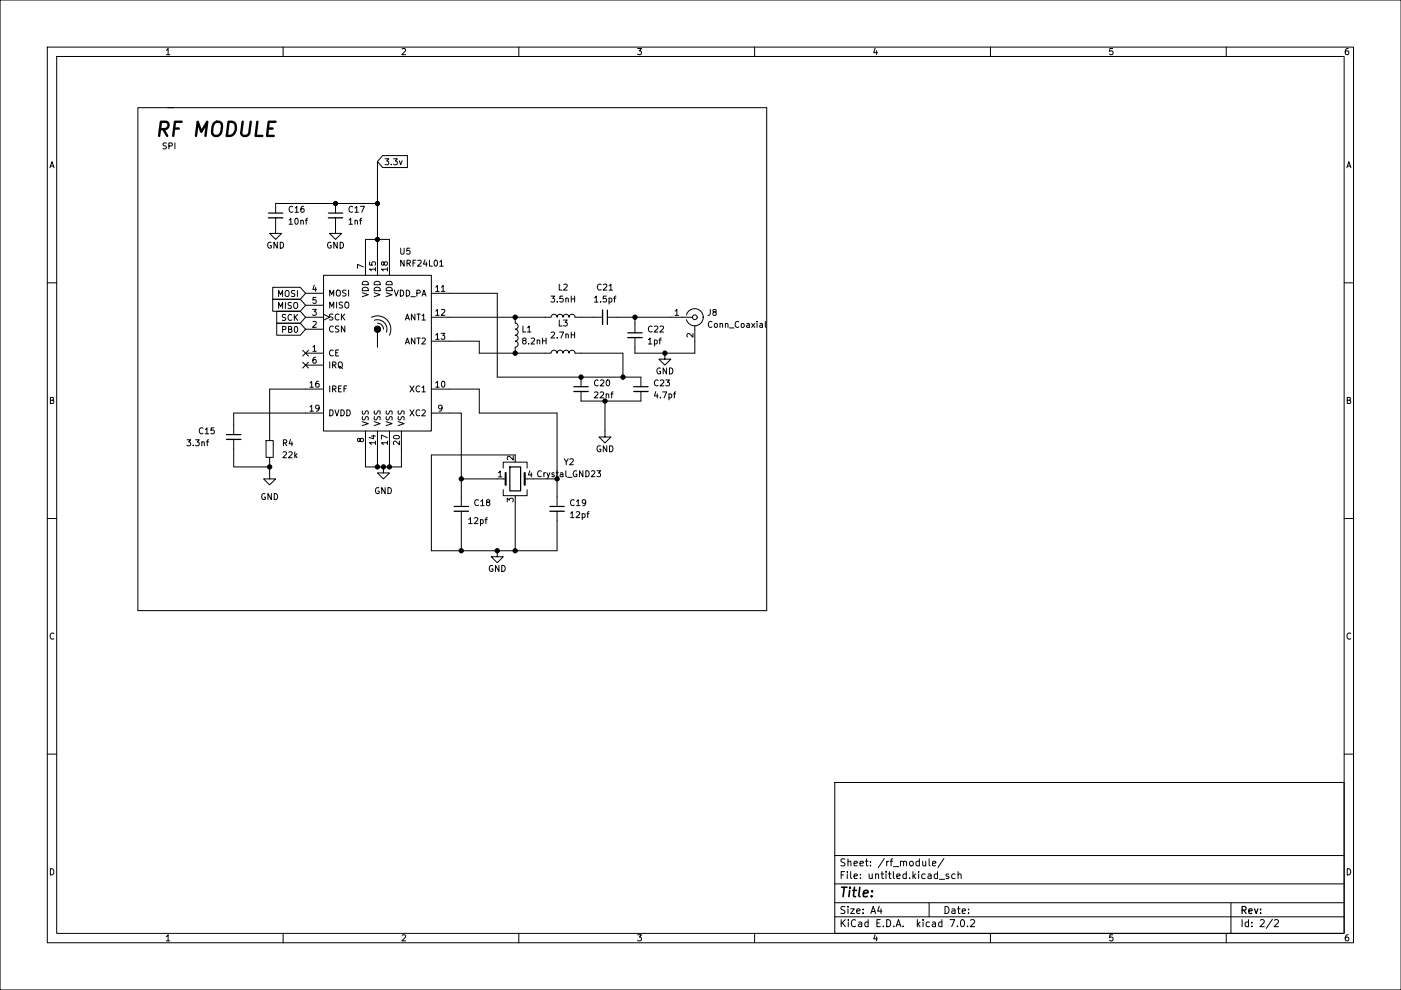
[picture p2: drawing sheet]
(kicad_sch (version 20230121) (generator eeschema)

 (paper "A4")

 (lib_symbols
  (symbol "Connector:Conn_Coaxial" (pin_names (offset 1.016) hide) (in_bom yes) (on_board yes)
   (property "Reference" "J" (at 0.254 3.048 0) (effects (font (size 1.27 1.27))))
   (property "Value" "Conn_Coaxial" (at 2.921 0 90) (effects (font (size 1.27 1.27))))
   (property "Footprint" "" (at 0 0 0) (effects (font (size 1.27 1.27)) hide))
   (property "Datasheet" " ~" (at 0 0 0) (effects (font (size 1.27 1.27)) hide))
   (symbol "Conn_Coaxial_0_1"
    (arc (start -1.778 -0.508) (mid 0.2311 -1.8066) (end 1.778 0) (stroke (width 0.254) (type default)) (fill (type none)))
    (polyline (pts (xy -2.54 0) (xy -0.508 0)) (stroke (width 0) (type default)) (fill (type none)))
    (polyline (pts (xy 0 -2.54) (xy 0 -1.778)) (stroke (width 0) (type default)) (fill (type none)))
    (circle (center 0 0) (radius 0.508) (stroke (width 0.2032) (type default)) (fill (type none)))
    (arc (start 1.778 0) (mid 0.2099 1.8101) (end -1.778 0.508) (stroke (width 0.254) (type default)) (fill (type none))))
   (symbol "Conn_Coaxial_1_1"
    (pin passive line (at -5.08 0 0) (length 2.54) (name "In" (effects (font (size 1.27 1.27)))) (number "1" (effects (font (size 1.27 1.27)))))
    (pin passive line (at 0 -5.08 90) (length 2.54) (name "Ext" (effects (font (size 1.27 1.27)))) (number "2" (effects (font (size 1.27 1.27)))))))
  (symbol "Device:C_Small" (pin_numbers hide) (pin_names (offset 0.254) hide) (in_bom yes) (on_board yes)
   (property "Reference" "C" (at 0.254 1.778 0) (effects (font (size 1.27 1.27)) (justify left)))
   (property "Value" "C_Small" (at 0.254 -2.032 0) (effects (font (size 1.27 1.27)) (justify left)))
   (property "Footprint" "" (at 0 0 0) (effects (font (size 1.27 1.27)) hide))
   (property "Datasheet" "~" (at 0 0 0) (effects (font (size 1.27 1.27)) hide))
   (symbol "C_Small_0_1"
    (polyline (pts (xy -1.524 -0.508) (xy 1.524 -0.508)) (stroke (width 0.3302) (type default)) (fill (type none)))
    (polyline (pts (xy -1.524 0.508) (xy 1.524 0.508)) (stroke (width 0.3048) (type default)) (fill (type none))))
   (symbol "C_Small_1_1"
    (pin passive line (at 0 2.54 270) (length 2.032) (name "~" (effects (font (size 1.27 1.27)))) (number "1" (effects (font (size 1.27 1.27)))))
    (pin passive line (at 0 -2.54 90) (length 2.032) (name "~" (effects (font (size 1.27 1.27)))) (number "2" (effects (font (size 1.27 1.27)))))))
  (symbol "Device:Crystal_GND23" (pin_names (offset 1.016) hide) (in_bom yes) (on_board yes)
   (property "Reference" "Y" (at 3.175 5.08 0) (effects (font (size 1.27 1.27)) (justify left)))
   (property "Value" "Crystal_GND23" (at 3.175 3.175 0) (effects (font (size 1.27 1.27)) (justify left)))
   (property "Footprint" "" (at 0 0 0) (effects (font (size 1.27 1.27)) hide))
   (property "Datasheet" "~" (at 0 0 0) (effects (font (size 1.27 1.27)) hide))
   (symbol "Crystal_GND23_0_1"
    (rectangle (start -1.143 2.54) (end 1.143 -2.54) (stroke (width 0.3048) (type default)) (fill (type none)))
    (polyline (pts (xy -2.54 0) (xy -2.032 0)) (stroke (width 0) (type default)) (fill (type none)))
    (polyline (pts (xy -2.032 -1.27) (xy -2.032 1.27)) (stroke (width 0.508) (type default)) (fill (type none)))
    (polyline (pts (xy 0 -3.81) (xy 0 -3.556)) (stroke (width 0) (type default)) (fill (type none)))
    (polyline (pts (xy 0 3.556) (xy 0 3.81)) (stroke (width 0) (type default)) (fill (type none)))
    (polyline (pts (xy 2.032 -1.27) (xy 2.032 1.27)) (stroke (width 0.508) (type default)) (fill (type none)))
    (polyline (pts (xy 2.032 0) (xy 2.54 0)) (stroke (width 0) (type default)) (fill (type none)))
    (polyline (pts (xy -2.54 -2.286) (xy -2.54 -3.556) (xy 2.54 -3.556) (xy 2.54 -2.286)) (stroke (width 0) (type default)) (fill (type none)))
    (polyline (pts (xy -2.54 2.286) (xy -2.54 3.556) (xy 2.54 3.556) (xy 2.54 2.286)) (stroke (width 0) (type default)) (fill (type none))))
   (symbol "Crystal_GND23_1_1"
    (pin passive line (at -3.81 0 0) (length 1.27) (name "1" (effects (font (size 1.27 1.27)))) (number "1" (effects (font (size 1.27 1.27)))))
    (pin passive line (at 0 5.08 270) (length 1.27) (name "2" (effects (font (size 1.27 1.27)))) (number "2" (effects (font (size 1.27 1.27)))))
    (pin passive line (at 0 -5.08 90) (length 1.27) (name "3" (effects (font (size 1.27 1.27)))) (number "3" (effects (font (size 1.27 1.27)))))
    (pin passive line (at 3.81 0 180) (length 1.27) (name "4" (effects (font (size 1.27 1.27)))) (number "4" (effects (font (size 1.27 1.27)))))))
  (symbol "Device:L" (pin_numbers hide) (pin_names (offset 1.016) hide) (in_bom yes) (on_board yes)
   (property "Reference" "L" (at -1.27 0 90) (effects (font (size 1.27 1.27))))
   (property "Value" "L" (at 1.905 0 90) (effects (font (size 1.27 1.27))))
   (property "Footprint" "" (at 0 0 0) (effects (font (size 1.27 1.27)) hide))
   (property "Datasheet" "~" (at 0 0 0) (effects (font (size 1.27 1.27)) hide))
   (symbol "L_0_1"
    (arc (start 0 -2.54) (mid 0.6323 -1.905) (end 0 -1.27) (stroke (width 0) (type default)) (fill (type none)))
    (arc (start 0 -1.27) (mid 0.6323 -0.635) (end 0 0) (stroke (width 0) (type default)) (fill (type none)))
    (arc (start 0 0) (mid 0.6323 0.635) (end 0 1.27) (stroke (width 0) (type default)) (fill (type none)))
    (arc (start 0 1.27) (mid 0.6323 1.905) (end 0 2.54) (stroke (width 0) (type default)) (fill (type none))))
   (symbol "L_1_1"
    (pin passive line (at 0 3.81 270) (length 1.27) (name "1" (effects (font (size 1.27 1.27)))) (number "1" (effects (font (size 1.27 1.27)))))
    (pin passive line (at 0 -3.81 90) (length 1.27) (name "2" (effects (font (size 1.27 1.27)))) (number "2" (effects (font (size 1.27 1.27)))))))
  (symbol "Device:R_Small" (pin_numbers hide) (pin_names (offset 0.254) hide) (in_bom yes) (on_board yes)
   (property "Reference" "R" (at 0.762 0.508 0) (effects (font (size 1.27 1.27)) (justify left)))
   (property "Value" "R_Small" (at 0.762 -1.016 0) (effects (font (size 1.27 1.27)) (justify left)))
   (property "Footprint" "" (at 0 0 0) (effects (font (size 1.27 1.27)) hide))
   (property "Datasheet" "~" (at 0 0 0) (effects (font (size 1.27 1.27)) hide))
   (symbol "R_Small_0_1"
    (rectangle (start -0.762 1.778) (end 0.762 -1.778) (stroke (width 0.2032) (type default)) (fill (type none))))
   (symbol "R_Small_1_1"
    (pin passive line (at 0 2.54 270) (length 0.762) (name "~" (effects (font (size 1.27 1.27)))) (number "1" (effects (font (size 1.27 1.27)))))
    (pin passive line (at 0 -2.54 90) (length 0.762) (name "~" (effects (font (size 1.27 1.27)))) (number "2" (effects (font (size 1.27 1.27)))))))
  (symbol "RF:NRF24L01" (pin_names (offset 1.016)) (in_bom yes) (on_board yes)
   (property "Reference" "U" (at -11.43 17.78 0) (effects (font (size 1.27 1.27)) (justify left)))
   (property "Value" "NRF24L01" (at 5.08 17.78 0) (effects (font (size 1.27 1.27)) (justify left)))
   (property "Footprint" "Package_DFN_QFN:QFN-20-1EP_4x4mm_P0.5mm_EP2.5x2.5mm" (at 5.08 20.32 0) (effects (font (size 1.27 1.27) italic) (justify left) hide))
   (property "Datasheet" "http://www.nordicsemi.com/eng/content/download/2730/34105/file/nRF24L01_Product_Specification_v2_0.pdf" (at 0 2.54 0) (effects (font (size 1.27 1.27)) hide))
   (symbol "NRF24L01_0_1"
    (rectangle (start -11.43 16.51) (end 11.43 -16.51) (stroke (width 0.254) (type default)) (fill (type background)))
    (polyline (pts (xy 0 4.445) (xy 0 1.27)) (stroke (width 0.254) (type default)) (fill (type none)))
    (circle (center 0 5.08) (radius 0.635) (stroke (width 0.254) (type default)) (fill (type outline)))
    (arc (start 1.27 5.08) (mid 0.9071 5.9946) (end 0 6.35) (stroke (width 0.254) (type default)) (fill (type none)))
    (arc (start 1.905 4.445) (mid 1.4313 6.5254) (end -0.635 6.985) (stroke (width 0.254) (type default)) (fill (type none)))
    (arc (start 2.54 3.81) (mid 2.008 7.088) (end -1.27 7.62) (stroke (width 0.254) (type default)) (fill (type none)))
    (rectangle (start 11.43 -13.97) (end 11.43 -13.97) (stroke (width 0) (type default)) (fill (type none))))
   (symbol "NRF24L01_1_1"
    (pin input line (at -15.24 0 0) (length 3.81) (name "CE" (effects (font (size 1.27 1.27)))) (number "1" (effects (font (size 1.27 1.27)))))
    (pin passive line (at 15.24 -7.62 180) (length 3.81) (name "XC1" (effects (font (size 1.27 1.27)))) (number "10" (effects (font (size 1.27 1.27)))))
    (pin power_out line (at 15.24 12.7 180) (length 3.81) (name "VDD_PA" (effects (font (size 1.27 1.27)))) (number "11" (effects (font (size 1.27 1.27)))))
    (pin passive line (at 15.24 7.62 180) (length 3.81) (name "ANT1" (effects (font (size 1.27 1.27)))) (number "12" (effects (font (size 1.27 1.27)))))
    (pin passive line (at 15.24 2.54 180) (length 3.81) (name "ANT2" (effects (font (size 1.27 1.27)))) (number "13" (effects (font (size 1.27 1.27)))))
    (pin power_in line (at 0 -20.32 90) (length 3.81) (name "VSS" (effects (font (size 1.27 1.27)))) (number "14" (effects (font (size 1.27 1.27)))))
    (pin power_in line (at 0 20.32 270) (length 3.81) (name "VDD" (effects (font (size 1.27 1.27)))) (number "15" (effects (font (size 1.27 1.27)))))
    (pin passive line (at -15.24 -7.62 0) (length 3.81) (name "IREF" (effects (font (size 1.27 1.27)))) (number "16" (effects (font (size 1.27 1.27)))))
    (pin power_in line (at 2.54 -20.32 90) (length 3.81) (name "VSS" (effects (font (size 1.27 1.27)))) (number "17" (effects (font (size 1.27 1.27)))))
    (pin power_in line (at 2.54 20.32 270) (length 3.81) (name "VDD" (effects (font (size 1.27 1.27)))) (number "18" (effects (font (size 1.27 1.27)))))
    (pin power_out line (at -15.24 -12.7 0) (length 3.81) (name "DVDD" (effects (font (size 1.27 1.27)))) (number "19" (effects (font (size 1.27 1.27)))))
    (pin input line (at -15.24 5.08 0) (length 3.81) (name "CSN" (effects (font (size 1.27 1.27)))) (number "2" (effects (font (size 1.27 1.27)))))
    (pin power_in line (at 5.08 -20.32 90) (length 3.81) (name "VSS" (effects (font (size 1.27 1.27)))) (number "20" (effects (font (size 1.27 1.27)))))
    (pin input clock (at -15.24 7.62 0) (length 3.81) (name "SCK" (effects (font (size 1.27 1.27)))) (number "3" (effects (font (size 1.27 1.27)))))
    (pin input line (at -15.24 12.7 0) (length 3.81) (name "MOSI" (effects (font (size 1.27 1.27)))) (number "4" (effects (font (size 1.27 1.27)))))
    (pin output line (at -15.24 10.16 0) (length 3.81) (name "MISO" (effects (font (size 1.27 1.27)))) (number "5" (effects (font (size 1.27 1.27)))))
    (pin output line (at -15.24 -2.54 0) (length 3.81) (name "IRQ" (effects (font (size 1.27 1.27)))) (number "6" (effects (font (size 1.27 1.27)))))
    (pin power_in line (at -2.54 20.32 270) (length 3.81) (name "VDD" (effects (font (size 1.27 1.27)))) (number "7" (effects (font (size 1.27 1.27)))))
    (pin power_in line (at -2.54 -20.32 90) (length 3.81) (name "VSS" (effects (font (size 1.27 1.27)))) (number "8" (effects (font (size 1.27 1.27)))))
    (pin passive line (at 15.24 -12.7 180) (length 3.81) (name "XC2" (effects (font (size 1.27 1.27)))) (number "9" (effects (font (size 1.27 1.27)))))))
  (symbol "power:GND" (power) (pin_names (offset 0)) (in_bom yes) (on_board yes)
   (property "Reference" "#PWR" (at 0 -6.35 0) (effects (font (size 1.27 1.27)) hide))
   (property "Value" "GND" (at 0 -3.81 0) (effects (font (size 1.27 1.27))))
   (property "Footprint" "" (at 0 0 0) (effects (font (size 1.27 1.27)) hide))
   (property "Datasheet" "" (at 0 0 0) (effects (font (size 1.27 1.27)) hide))
   (symbol "GND_0_1"
    (polyline (pts (xy 0 0) (xy 0 -1.27) (xy 1.27 -1.27) (xy 0 -2.54) (xy -1.27 -1.27) (xy 0 -1.27)) (stroke (width 0) (type default)) (fill (type none))))
   (symbol "GND_1_1"
    (pin power_in line (at 0 0 270) (length 0) hide (name "GND" (effects (font (size 1.27 1.27)))) (number "1" (effects (font (size 1.27 1.27))))))))

 (junction (at 80.01 50.8) (diameter 0) (color 0 0 0 0))
 (junction (at 81.28 99.06) (diameter 0) (color 0 0 0 0))
 (junction (at 123.19 80.01) (diameter 0) (color 0 0 0 0))
 (junction (at 57.15 99.06) (diameter 0) (color 0 0 0 0))
 (junction (at 132.08 80.01) (diameter 0) (color 0 0 0 0))
 (junction (at 109.22 74.93) (diameter 0) (color 0 0 0 0))
 (junction (at 71.12 43.18) (diameter 0) (color 0 0 0 0))
 (junction (at 109.22 67.31) (diameter 0) (color 0 0 0 0))
 (junction (at 80.01 99.06) (diameter 0) (color 0 0 0 0))
 (junction (at 140.97 74.93) (diameter 0) (color 0 0 0 0))
 (junction (at 134.62 67.31) (diameter 0) (color 0 0 0 0))
 (junction (at 97.79 101.6) (diameter 0) (color 0 0 0 0))
 (junction (at 80.01 43.18) (diameter 0) (color 0 0 0 0))
 (junction (at 109.22 116.84) (diameter 0) (color 0 0 0 0))
 (junction (at 118.11 101.6) (diameter 0) (color 0 0 0 0))
 (junction (at 97.79 116.84) (diameter 0) (color 0 0 0 0))
 (junction (at 105.41 116.84) (diameter 0) (color 0 0 0 0))
 (junction (at 82.55 99.06) (diameter 0) (color 0 0 0 0))
 (junction (at 128.27 85.09) (diameter 0) (color 0 0 0 0))

 (no_connect (at 64.77 74.93))
 (no_connect (at 64.77 77.47))

 (wire (pts (xy 134.62 67.31) (xy 142.24 67.31)) (stroke (width 0) (type default)))
 (wire (pts (xy 77.47 54.61) (xy 77.47 50.8)) (stroke (width 0) (type default)))
 (wire (pts (xy 109.22 96.52) (xy 91.44 96.52)) (stroke (width 0) (type default)))
 (wire (pts (xy 130.81 67.31) (xy 134.62 67.31)) (stroke (width 0) (type default)))
 (wire (pts (xy 134.62 74.93) (xy 140.97 74.93)) (stroke (width 0) (type default)))
 (wire (pts (xy 91.44 116.84) (xy 97.79 116.84)) (stroke (width 0) (type default)))
 (wire (pts (xy 118.11 101.6) (xy 118.11 87.63)) (stroke (width 0) (type default)))
 (wire (pts (xy 101.6 72.39) (xy 101.6 74.93)) (stroke (width 0) (type default)))
 (wire (pts (xy 128.27 85.09) (xy 135.89 85.09)) (stroke (width 0) (type default)))
 (wire (pts (xy 82.55 95.25) (xy 82.55 99.06)) (stroke (width 0) (type default)))
 (wire (pts (xy 80.01 50.8) (xy 80.01 54.61)) (stroke (width 0) (type default)))
 (wire (pts (xy 128.27 91.44) (xy 128.27 85.09)) (stroke (width 0) (type default)))
 (wire (pts (xy 95.25 67.31) (xy 109.22 67.31)) (stroke (width 0) (type default)))
 (wire (pts (xy 64.77 82.55) (xy 57.15 82.55)) (stroke (width 0) (type default)))
 (wire (pts (xy 97.79 116.84) (xy 105.41 116.84)) (stroke (width 0) (type default)))
 (wire (pts (xy 97.79 110.49) (xy 97.79 116.84)) (stroke (width 0) (type default)))
 (wire (pts (xy 134.62 73.66) (xy 134.62 74.93)) (stroke (width 0) (type default)))
 (polyline (pts (xy 162.56 129.54) (xy 29.21 129.54)) (stroke (width 0) (type default)))

 (wire (pts (xy 140.97 74.93) (xy 147.32 74.93)) (stroke (width 0) (type default)))
 (wire (pts (xy 80.01 34.29) (xy 80.01 43.18)) (stroke (width 0) (type default)))
 (wire (pts (xy 82.55 54.61) (xy 82.55 50.8)) (stroke (width 0) (type default)))
 (wire (pts (xy 97.79 101.6) (xy 97.79 105.41)) (stroke (width 0) (type default)))
 (wire (pts (xy 123.19 80.01) (xy 132.08 80.01)) (stroke (width 0) (type default)))
 (wire (pts (xy 109.22 74.93) (xy 115.57 74.93)) (stroke (width 0) (type default)))
 (wire (pts (xy 57.15 97.79) (xy 57.15 99.06)) (stroke (width 0) (type default)))
 (polyline (pts (xy 162.56 22.86) (xy 162.56 129.54)) (stroke (width 0) (type default)))

 (wire (pts (xy 132.08 74.93) (xy 132.08 80.01)) (stroke (width 0) (type default)))
 (wire (pts (xy 118.11 101.6) (xy 118.11 105.41)) (stroke (width 0) (type default)))
 (wire (pts (xy 57.15 82.55) (xy 57.15 92.71)) (stroke (width 0) (type default)))
 (wire (pts (xy 80.01 95.25) (xy 80.01 99.06)) (stroke (width 0) (type default)))
 (wire (pts (xy 123.19 74.93) (xy 132.08 74.93)) (stroke (width 0) (type default)))
 (wire (pts (xy 77.47 99.06) (xy 80.01 99.06)) (stroke (width 0) (type default)))
 (wire (pts (xy 95.25 62.23) (xy 105.41 62.23)) (stroke (width 0) (type default)))
 (polyline (pts (xy 29.21 129.54) (xy 29.21 22.86)) (stroke (width 0) (type default)))

 (wire (pts (xy 123.19 85.09) (xy 128.27 85.09)) (stroke (width 0) (type default)))
 (wire (pts (xy 57.15 99.06) (xy 57.15 100.33)) (stroke (width 0) (type default)))
 (wire (pts (xy 113.03 101.6) (xy 118.11 101.6)) (stroke (width 0) (type default)))
 (wire (pts (xy 95.25 72.39) (xy 101.6 72.39)) (stroke (width 0) (type default)))
 (wire (pts (xy 118.11 87.63) (xy 101.6 87.63)) (stroke (width 0) (type default)))
 (wire (pts (xy 82.55 99.06) (xy 85.09 99.06)) (stroke (width 0) (type default)))
 (wire (pts (xy 49.53 99.06) (xy 57.15 99.06)) (stroke (width 0) (type default)))
 (polyline (pts (xy 35.56 22.86) (xy 162.56 22.86)) (stroke (width 0) (type default)))

 (wire (pts (xy 80.01 43.18) (xy 80.01 50.8)) (stroke (width 0) (type default)))
 (wire (pts (xy 80.01 50.8) (xy 82.55 50.8)) (stroke (width 0) (type default)))
 (wire (pts (xy 101.6 87.63) (xy 101.6 82.55)) (stroke (width 0) (type default)))
 (wire (pts (xy 80.01 99.06) (xy 81.28 99.06)) (stroke (width 0) (type default)))
 (wire (pts (xy 77.47 95.25) (xy 77.47 99.06)) (stroke (width 0) (type default)))
 (wire (pts (xy 134.62 67.31) (xy 134.62 68.58)) (stroke (width 0) (type default)))
 (wire (pts (xy 105.41 80.01) (xy 123.19 80.01)) (stroke (width 0) (type default)))
 (wire (pts (xy 101.6 74.93) (xy 109.22 74.93)) (stroke (width 0) (type default)))
 (wire (pts (xy 49.53 87.63) (xy 49.53 90.17)) (stroke (width 0) (type default)))
 (wire (pts (xy 80.01 43.18) (xy 71.12 43.18)) (stroke (width 0) (type default)))
 (wire (pts (xy 118.11 110.49) (xy 118.11 116.84)) (stroke (width 0) (type default)))
 (wire (pts (xy 109.22 116.84) (xy 118.11 116.84)) (stroke (width 0) (type default)))
 (wire (pts (xy 49.53 95.25) (xy 49.53 99.06)) (stroke (width 0) (type default)))
 (wire (pts (xy 97.79 101.6) (xy 97.79 87.63)) (stroke (width 0) (type default)))
 (wire (pts (xy 105.41 62.23) (xy 105.41 80.01)) (stroke (width 0) (type default)))
 (wire (pts (xy 109.22 67.31) (xy 115.57 67.31)) (stroke (width 0) (type default)))
 (wire (pts (xy 101.6 82.55) (xy 95.25 82.55)) (stroke (width 0) (type default)))
 (wire (pts (xy 97.79 87.63) (xy 95.25 87.63)) (stroke (width 0) (type default)))
 (wire (pts (xy 105.41 116.84) (xy 109.22 116.84)) (stroke (width 0) (type default)))
 (wire (pts (xy 85.09 95.25) (xy 85.09 99.06)) (stroke (width 0) (type default)))
 (wire (pts (xy 91.44 96.52) (xy 91.44 116.84)) (stroke (width 0) (type default)))
 (wire (pts (xy 105.41 101.6) (xy 97.79 101.6)) (stroke (width 0) (type default)))
 (wire (pts (xy 71.12 43.18) (xy 58.42 43.18)) (stroke (width 0) (type default)))
 (wire (pts (xy 147.32 72.39) (xy 147.32 74.93)) (stroke (width 0) (type default)))
 (polyline (pts (xy 29.21 22.86) (xy 36.83 22.86)) (stroke (width 0) (type default)))

 (wire (pts (xy 123.19 67.31) (xy 125.73 67.31)) (stroke (width 0) (type default)))
 (wire (pts (xy 132.08 80.01) (xy 135.89 80.01)) (stroke (width 0) (type default)))
 (wire (pts (xy 77.47 50.8) (xy 80.01 50.8)) (stroke (width 0) (type default)))
 (wire (pts (xy 81.28 99.06) (xy 82.55 99.06)) (stroke (width 0) (type default)))
 (wire (pts (xy 109.22 106.68) (xy 109.22 116.84)) (stroke (width 0) (type default)))
 (wire (pts (xy 64.77 87.63) (xy 49.53 87.63)) (stroke (width 0) (type default)))

 (text "SPI\n" (at 34.29 31.75 0) (effects (font (size 1.27 1.27)) (justify left bottom)))
 (text "RF MODULE" (at 33.02 29.21 0) (effects (font (size 3 3) (thickness 0.6) bold italic) (justify left bottom)))

 (global_label "SCK" (shape input) (at 64.77 67.31 180) (fields_autoplaced) (effects (font (size 1.27 1.27)) (justify right))
  (property "Intersheetrefs" "${INTERSHEET_REFS}" (at 58.6074 67.3894 0) (effects (font (size 1.27 1.27)) (justify right) hide)))
 (global_label "PB0" (shape input) (at 64.77 69.85 180) (fields_autoplaced) (effects (font (size 1.27 1.27)) (justify right))
  (property "Intersheetrefs" "${INTERSHEET_REFS}" (at 58.6074 69.7706 0) (effects (font (size 1.27 1.27)) (justify right) hide)))
 (global_label "MISO" (shape input) (at 64.77 64.77 180) (fields_autoplaced) (effects (font (size 1.27 1.27)) (justify right))
  (property "Intersheetrefs" "${INTERSHEET_REFS}" (at 57.7607 64.8494 0) (effects (font (size 1.27 1.27)) (justify right) hide)))
 (global_label "3.3v" (shape input) (at 80.01 34.29 0) (fields_autoplaced) (effects (font (size 1.27 1.27)) (justify left))
  (property "Intersheetrefs" "${INTERSHEET_REFS}" (at 86.4145 34.2106 0) (effects (font (size 1.27 1.27)) (justify left) hide)))
 (global_label "MOSI" (shape input) (at 64.77 62.23 180) (fields_autoplaced) (effects (font (size 1.27 1.27)) (justify right))
  (property "Intersheetrefs" "${INTERSHEET_REFS}" (at 57.7607 62.3094 0) (effects (font (size 1.27 1.27)) (justify right) hide)))

 (symbol (lib_id "power:GND") (at 128.27 91.44 0) (unit 1) (in_bom yes) (on_board yes) (dnp no)
  (property "Reference" "#PWR0125" (at 128.27 97.79 0) (effects (font (size 1.27 1.27)) hide))
  (property "Value" "GND" (at 128.27 95.25 0) (effects (font (size 1.27 1.27))))
  (property "Footprint" "" (at 128.27 91.44 0) (effects (font (size 1.27 1.27)) hide))
  (property "Datasheet" "" (at 128.27 91.44 0) (effects (font (size 1.27 1.27)) hide)) (pin "1"))

 (symbol (lib_id "Device:C_Small") (at 58.42 45.72 0) (unit 1) (in_bom yes) (on_board yes) (dnp no) (fields_autoplaced)
  (property "Reference" "C16" (at 60.96 44.4562 0) (effects (font (size 1.27 1.27)) (justify left)))
  (property "Value" "10nf" (at 60.96 46.9962 0) (effects (font (size 1.27 1.27)) (justify left)))
  (property "Footprint" "Capacitor_SMD:C_0603_1608Metric_Pad1.08x0.95mm_HandSolder" (at 58.42 45.72 0) (effects (font (size 1.27 1.27)) hide))
  (property "Datasheet" "~" (at 58.42 45.72 0) (effects (font (size 1.27 1.27)) hide)) (pin "1") (pin "2"))

 (symbol (lib_id "Device:L") (at 109.22 71.12 0) (unit 1) (in_bom yes) (on_board yes) (dnp no) (fields_autoplaced)
  (property "Reference" "L1" (at 110.49 69.8499 0) (effects (font (size 1.27 1.27)) (justify left)))
  (property "Value" "8.2nH" (at 110.49 72.3899 0) (effects (font (size 1.27 1.27)) (justify left)))
  (property "Footprint" "Inductor_SMD:L_0805_2012Metric_Pad1.15x1.40mm_HandSolder" (at 109.22 71.12 0) (effects (font (size 1.27 1.27)) hide))
  (property "Datasheet" "~" (at 109.22 71.12 0) (effects (font (size 1.27 1.27)) hide)) (pin "1") (pin "2"))

 (symbol (lib_id "Device:C_Small") (at 123.19 82.55 0) (unit 1) (in_bom yes) (on_board yes) (dnp no)
  (property "Reference" "C20" (at 125.73 81.2862 0) (effects (font (size 1.27 1.27)) (justify left)))
  (property "Value" "22nf" (at 125.73 83.8262 0) (effects (font (size 1.27 1.27)) (justify left)))
  (property "Footprint" "Capacitor_SMD:C_0603_1608Metric_Pad1.08x0.95mm_HandSolder" (at 123.19 82.55 0) (effects (font (size 1.27 1.27)) hide))
  (property "Datasheet" "~" (at 123.19 82.55 0) (effects (font (size 1.27 1.27)) hide)) (pin "1") (pin "2"))

 (symbol (lib_id "RF:NRF24L01") (at 80.01 74.93 0) (unit 1) (in_bom yes) (on_board yes) (dnp no) (fields_autoplaced)
  (property "Reference" "U5" (at 84.5694 53.34 0) (effects (font (size 1.27 1.27)) (justify left)))
  (property "Value" "NRF24L01" (at 84.5694 55.88 0) (effects (font (size 1.27 1.27)) (justify left)))
  (property "Footprint" "Package_DFN_QFN:QFN-20-1EP_4x4mm_P0.5mm_EP2.5x2.5mm" (at 85.09 54.61 0) (effects (font (size 1.27 1.27) italic) (justify left) hide))
  (property "Datasheet" "http://www.nordicsemi.com/eng/content/download/2730/34105/file/nRF24L01_Product_Specification_v2_0.pdf" (at 80.01 72.39 0) (effects (font (size 1.27 1.27)) hide)) (pin "1") (pin "10") (pin "11") (pin "12") (pin "13") (pin "14") (pin "15") (pin "16") (pin "17") (pin "18") (pin "19") (pin "2") (pin "20") (pin "3") (pin "4") (pin "5") (pin "6") (pin "7") (pin "8") (pin "9"))

 (symbol (lib_id "Device:C_Small") (at 118.11 107.95 0) (unit 1) (in_bom yes) (on_board yes) (dnp no) (fields_autoplaced)
  (property "Reference" "C19" (at 120.65 106.6862 0) (effects (font (size 1.27 1.27)) (justify left)))
  (property "Value" "12pf" (at 120.65 109.2262 0) (effects (font (size 1.27 1.27)) (justify left)))
  (property "Footprint" "Capacitor_SMD:C_0603_1608Metric_Pad1.08x0.95mm_HandSolder" (at 118.11 107.95 0) (effects (font (size 1.27 1.27)) hide))
  (property "Datasheet" "~" (at 118.11 107.95 0) (effects (font (size 1.27 1.27)) hide)) (pin "1") (pin "2"))

 (symbol (lib_id "Device:C_Small") (at 71.12 45.72 0) (unit 1) (in_bom yes) (on_board yes) (dnp no) (fields_autoplaced)
  (property "Reference" "C17" (at 73.66 44.4562 0) (effects (font (size 1.27 1.27)) (justify left)))
  (property "Value" "1nf" (at 73.66 46.9962 0) (effects (font (size 1.27 1.27)) (justify left)))
  (property "Footprint" "Capacitor_SMD:C_0603_1608Metric_Pad1.08x0.95mm_HandSolder" (at 71.12 45.72 0) (effects (font (size 1.27 1.27)) hide))
  (property "Datasheet" "~" (at 71.12 45.72 0) (effects (font (size 1.27 1.27)) hide)) (pin "1") (pin "2"))

 (symbol (lib_id "Device:C_Small") (at 49.53 92.71 0) (unit 1) (in_bom yes) (on_board yes) (dnp no)
  (property "Reference" "C15" (at 41.91 91.44 0) (effects (font (size 1.27 1.27)) (justify left)))
  (property "Value" "3.3nf" (at 39.37 93.98 0) (effects (font (size 1.27 1.27)) (justify left)))
  (property "Footprint" "Capacitor_SMD:C_0603_1608Metric_Pad1.08x0.95mm_HandSolder" (at 49.53 92.71 0) (effects (font (size 1.27 1.27)) hide))
  (property "Datasheet" "~" (at 49.53 92.71 0) (effects (font (size 1.27 1.27)) hide)) (pin "1") (pin "2"))

 (symbol (lib_id "power:GND") (at 81.28 99.06 0) (unit 1) (in_bom yes) (on_board yes) (dnp no) (fields_autoplaced)
  (property "Reference" "#PWR0121" (at 81.28 105.41 0) (effects (font (size 1.27 1.27)) hide))
  (property "Value" "GND" (at 81.28 104.14 0) (effects (font (size 1.27 1.27))))
  (property "Footprint" "" (at 81.28 99.06 0) (effects (font (size 1.27 1.27)) hide))
  (property "Datasheet" "" (at 81.28 99.06 0) (effects (font (size 1.27 1.27)) hide)) (pin "1"))

 (symbol (lib_id "Device:C_Small") (at 135.89 82.55 0) (unit 1) (in_bom yes) (on_board yes) (dnp no)
  (property "Reference" "C23" (at 138.43 81.2862 0) (effects (font (size 1.27 1.27)) (justify left)))
  (property "Value" "4.7pf" (at 138.43 83.8262 0) (effects (font (size 1.27 1.27)) (justify left)))
  (property "Footprint" "Capacitor_SMD:C_0603_1608Metric_Pad1.08x0.95mm_HandSolder" (at 135.89 82.55 0) (effects (font (size 1.27 1.27)) hide))
  (property "Datasheet" "~" (at 135.89 82.55 0) (effects (font (size 1.27 1.27)) hide)) (pin "1") (pin "2"))

 (symbol (lib_id "power:GND") (at 57.15 100.33 0) (unit 1) (in_bom yes) (on_board yes) (dnp no) (fields_autoplaced)
  (property "Reference" "#PWR0122" (at 57.15 106.68 0) (effects (font (size 1.27 1.27)) hide))
  (property "Value" "GND" (at 57.15 105.41 0) (effects (font (size 1.27 1.27))))
  (property "Footprint" "" (at 57.15 100.33 0) (effects (font (size 1.27 1.27)) hide))
  (property "Datasheet" "" (at 57.15 100.33 0) (effects (font (size 1.27 1.27)) hide)) (pin "1"))

 (symbol (lib_id "Device:C_Small") (at 134.62 71.12 0) (unit 1) (in_bom yes) (on_board yes) (dnp no)
  (property "Reference" "C22" (at 137.16 69.8562 0) (effects (font (size 1.27 1.27)) (justify left)))
  (property "Value" "1pf" (at 137.16 72.39 0) (effects (font (size 1.27 1.27)) (justify left)))
  (property "Footprint" "Capacitor_SMD:C_0603_1608Metric_Pad1.08x0.95mm_HandSolder" (at 134.62 71.12 0) (effects (font (size 1.27 1.27)) hide))
  (property "Datasheet" "~" (at 134.62 71.12 0) (effects (font (size 1.27 1.27)) hide)) (pin "1") (pin "2"))

 (symbol (lib_id "Device:C_Small") (at 128.27 67.31 270) (unit 1) (in_bom yes) (on_board yes) (dnp no) (fields_autoplaced)
  (property "Reference" "C21" (at 128.2636 60.96 90) (effects (font (size 1.27 1.27))))
  (property "Value" "1.5pf" (at 128.2636 63.5 90) (effects (font (size 1.27 1.27))))
  (property "Footprint" "Capacitor_SMD:C_0603_1608Metric_Pad1.08x0.95mm_HandSolder" (at 128.27 67.31 0) (effects (font (size 1.27 1.27)) hide))
  (property "Datasheet" "~" (at 128.27 67.31 0) (effects (font (size 1.27 1.27)) hide)) (pin "1") (pin "2"))

 (symbol (lib_id "Device:L") (at 119.38 74.93 90) (unit 1) (in_bom yes) (on_board yes) (dnp no) (fields_autoplaced)
  (property "Reference" "L3" (at 119.38 68.58 90) (effects (font (size 1.27 1.27))))
  (property "Value" "2.7nH" (at 119.38 71.12 90) (effects (font (size 1.27 1.27))))
  (property "Footprint" "Inductor_SMD:L_0805_2012Metric_Pad1.15x1.40mm_HandSolder" (at 119.38 74.93 0) (effects (font (size 1.27 1.27)) hide))
  (property "Datasheet" "~" (at 119.38 74.93 0) (effects (font (size 1.27 1.27)) hide)) (pin "1") (pin "2"))

 (symbol (lib_id "Device:C_Small") (at 97.79 107.95 0) (unit 1) (in_bom yes) (on_board yes) (dnp no)
  (property "Reference" "C18" (at 100.33 106.6862 0) (effects (font (size 1.27 1.27)) (justify left)))
  (property "Value" "12pf" (at 99.06 110.4962 0) (effects (font (size 1.27 1.27)) (justify left)))
  (property "Footprint" "Capacitor_SMD:C_0603_1608Metric_Pad1.08x0.95mm_HandSolder" (at 97.79 107.95 0) (effects (font (size 1.27 1.27)) hide))
  (property "Datasheet" "~" (at 97.79 107.95 0) (effects (font (size 1.27 1.27)) hide)) (pin "1") (pin "2"))

 (symbol (lib_id "power:GND") (at 58.42 48.26 0) (unit 1) (in_bom yes) (on_board yes) (dnp no)
  (property "Reference" "#PWR0124" (at 58.42 54.61 0) (effects (font (size 1.27 1.27)) hide))
  (property "Value" "GND" (at 58.42 52.07 0) (effects (font (size 1.27 1.27))))
  (property "Footprint" "" (at 58.42 48.26 0) (effects (font (size 1.27 1.27)) hide))
  (property "Datasheet" "" (at 58.42 48.26 0) (effects (font (size 1.27 1.27)) hide)) (pin "1"))

 (symbol (lib_id "Device:L") (at 119.38 67.31 90) (unit 1) (in_bom yes) (on_board yes) (dnp no) (fields_autoplaced)
  (property "Reference" "L2" (at 119.38 60.96 90) (effects (font (size 1.27 1.27))))
  (property "Value" "3.5nH" (at 119.38 63.5 90) (effects (font (size 1.27 1.27))))
  (property "Footprint" "Inductor_SMD:L_0805_2012Metric_Pad1.15x1.40mm_HandSolder" (at 119.38 67.31 0) (effects (font (size 1.27 1.27)) hide))
  (property "Datasheet" "~" (at 119.38 67.31 0) (effects (font (size 1.27 1.27)) hide)) (pin "1") (pin "2"))

 (symbol (lib_id "power:GND") (at 71.12 48.26 0) (unit 1) (in_bom yes) (on_board yes) (dnp no)
  (property "Reference" "#PWR0120" (at 71.12 54.61 0) (effects (font (size 1.27 1.27)) hide))
  (property "Value" "GND" (at 71.12 52.07 0) (effects (font (size 1.27 1.27))))
  (property "Footprint" "" (at 71.12 48.26 0) (effects (font (size 1.27 1.27)) hide))
  (property "Datasheet" "" (at 71.12 48.26 0) (effects (font (size 1.27 1.27)) hide)) (pin "1"))

 (symbol (lib_id "Connector:Conn_Coaxial") (at 147.32 67.31 0) (unit 1) (in_bom yes) (on_board yes) (dnp no) (fields_autoplaced)
  (property "Reference" "J8" (at 149.86 66.3331 0) (effects (font (size 1.27 1.27)) (justify left)))
  (property "Value" "Conn_Coaxial" (at 149.86 68.8731 0) (effects (font (size 1.27 1.27)) (justify left)))
  (property "Footprint" "Connector_Coaxial:SMA_Amphenol_901-144_Vertical" (at 147.32 67.31 0) (effects (font (size 1.27 1.27)) hide))
  (property "Datasheet" " ~" (at 147.32 67.31 0) (effects (font (size 1.27 1.27)) hide)) (pin "1") (pin "2"))

 (symbol (lib_id "power:GND") (at 140.97 74.93 0) (unit 1) (in_bom yes) (on_board yes) (dnp no)
  (property "Reference" "#PWR0126" (at 140.97 81.28 0) (effects (font (size 1.27 1.27)) hide))
  (property "Value" "GND" (at 140.97 78.74 0) (effects (font (size 1.27 1.27))))
  (property "Footprint" "" (at 140.97 74.93 0) (effects (font (size 1.27 1.27)) hide))
  (property "Datasheet" "" (at 140.97 74.93 0) (effects (font (size 1.27 1.27)) hide)) (pin "1"))

 (symbol (lib_id "Device:Crystal_GND23") (at 109.22 101.6 0) (unit 1) (in_bom yes) (on_board yes) (dnp no) (fields_autoplaced)
  (property "Reference" "Y2" (at 120.65 98.0186 0) (effects (font (size 1.27 1.27))))
  (property "Value" "Crystal_GND23" (at 120.65 100.5586 0) (effects (font (size 1.27 1.27))))
  (property "Footprint" "Crystal:Crystal_SMD_0603-4Pin_6.0x3.5mm" (at 109.22 101.6 0) (effects (font (size 1.27 1.27)) hide))
  (property "Datasheet" "~" (at 109.22 101.6 0) (effects (font (size 1.27 1.27)) hide)) (pin "1") (pin "2") (pin "3") (pin "4"))

 (symbol (lib_id "power:GND") (at 105.41 116.84 0) (unit 1) (in_bom yes) (on_board yes) (dnp no)
  (property "Reference" "#PWR0123" (at 105.41 123.19 0) (effects (font (size 1.27 1.27)) hide))
  (property "Value" "GND" (at 105.41 120.65 0) (effects (font (size 1.27 1.27))))
  (property "Footprint" "" (at 105.41 116.84 0) (effects (font (size 1.27 1.27)) hide))
  (property "Datasheet" "" (at 105.41 116.84 0) (effects (font (size 1.27 1.27)) hide)) (pin "1"))

 (symbol (lib_id "Device:R_Small") (at 57.15 95.25 0) (unit 1) (in_bom yes) (on_board yes) (dnp no) (fields_autoplaced)
  (property "Reference" "R4" (at 59.69 93.9799 0) (effects (font (size 1.27 1.27)) (justify left)))
  (property "Value" "22k" (at 59.69 96.5199 0) (effects (font (size 1.27 1.27)) (justify left)))
  (property "Footprint" "Resistor_SMD:R_0805_2012Metric_Pad1.20x1.40mm_HandSolder" (at 57.15 95.25 0) (effects (font (size 1.27 1.27)) hide))
  (property "Datasheet" "~" (at 57.15 95.25 0) (effects (font (size 1.27 1.27)) hide)) (pin "1") (pin "2")))
